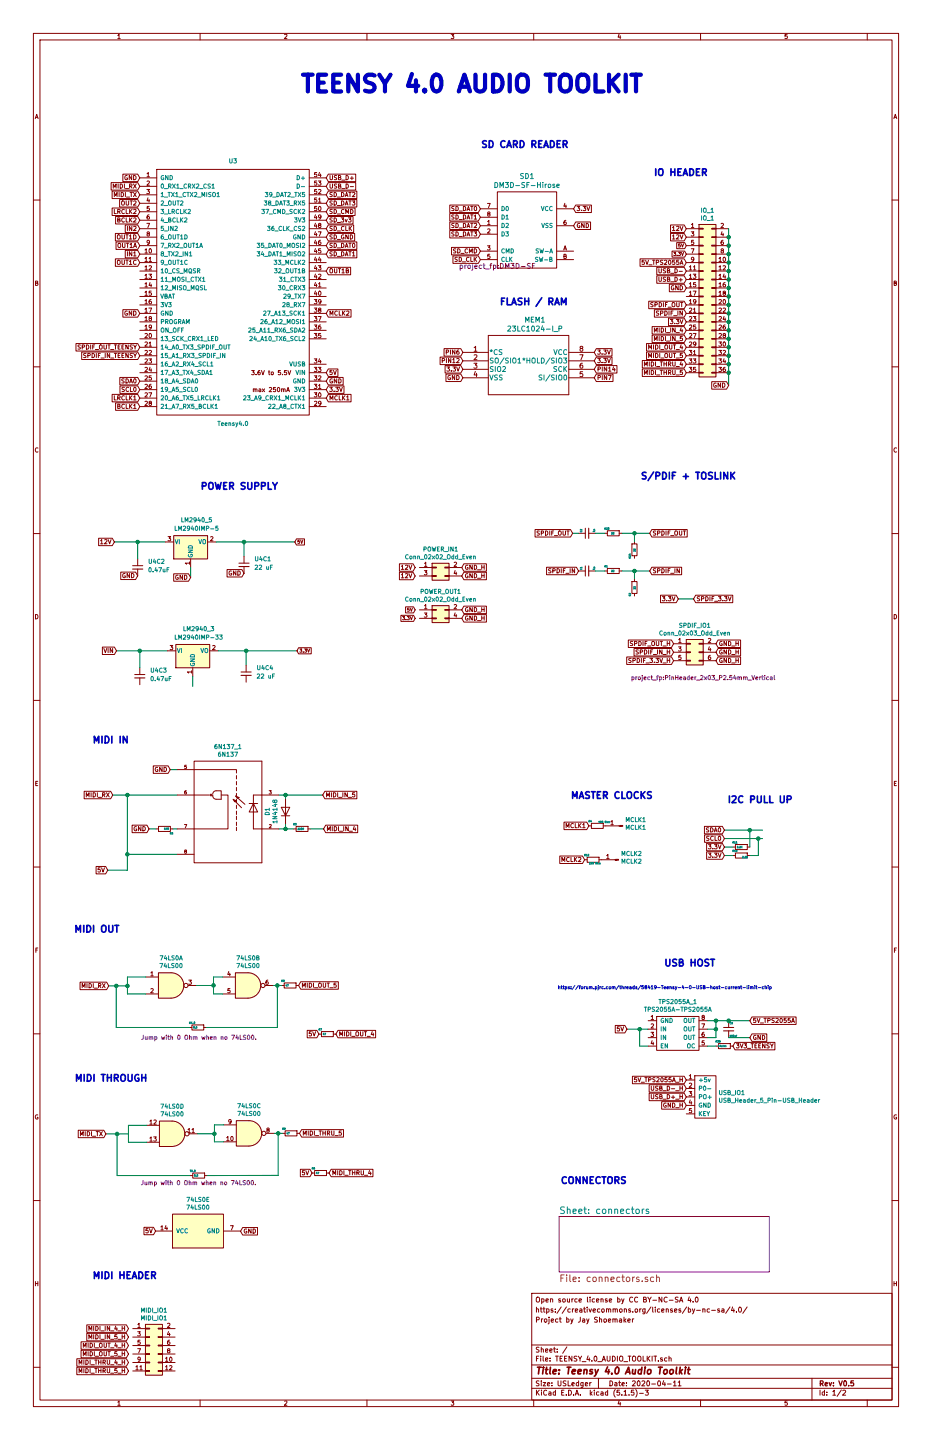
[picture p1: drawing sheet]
EESchema Schematic File Version 4
EELAYER 30 0
EELAYER END
$Descr USLedger 11000 17000 portrait
encoding utf-8
Sheet 1 2
Title "Teensy 4.0 Audio Toolkit"
Date "2020-04-11"
Rev "V0.5"
Comp ""
Comment1 ""
Comment2 "Project by Jay Shoemaker"
Comment3 "https://creativecommons.org/licenses/by-nc-sa/4.0/"
Comment4 "Open source license by CC BY-NC-SA 4.0"
$EndDescr
$Comp
L 2020-04-10_11-56-10:23LC1024-I_P MEM1
U 1 1
P 4713 4160
F 0 "MEM1" H 6313 4547 60  0000 C CNN
F 1 "23LC1024-I_P" H 6313 4441 60  0000 C CNN
F 2 "project_fp:23LC1024" H 6313 4400 60  0001 C CNN
F 3 "" H 4713 4160 60  0000 C CNN
	1    4713 4160
	1    0    0    -1  
$EndComp
Text GLabel 5463 4260 0    50   Input ~ 0
PIN12
Text GLabel 7013 4360 2    50   Input ~ 0
PIN14
Text GLabel 7013 4460 2    50   Input ~ 0
PIN7
Text GLabel 7013 4160 2    50   Input ~ 0
3.3V
Text GLabel 5463 4160 0    50   Input ~ 0
PIN6
Text GLabel 5463 4460 0    50   Input ~ 0
GND
Text GLabel 7013 4260 2    50   Input ~ 0
3.3V
Text GLabel 5463 4360 0    50   Input ~ 0
3.3V
Text GLabel 3480 6398 2    39   Input ~ 0
5V
Wire Wire Line
	3480 6398 2880 6398
Text Notes 3290 5795 2    79   ~ 16
POWER SUPPLY
$Comp
L Regulator_Linear:NCP1117-12_SOT223 LM2940_5
U 1 1
P 2250 6398
AR Path="/5D0C67E0" Ref="LM2940_5"  Part="1" 
AR Path="/5CC25A65/5D0C67E0" Ref="U?"  Part="1" 
F 0 "LM2940_5" H 2320 6658 50  0000 C CNN
F 1 "LM2940IMP-5" H 2320 6558 50  0000 C CNN
F 2 "Package_TO_SOT_SMD:SOT-223" H 2250 6598 50  0001 C CNN
F 3 "http://www.onsemi.com/pub_link/Collateral/NCP1117-D.PDF" H 2350 6148 50  0001 C CNN
	1    2250 6398
	1    0    0    -1  
$EndComp
Wire Wire Line
	2250 6698 2250 6818
$Comp
L Device:C_Small U4C2
U 1 1
P 1625 6698
AR Path="/5D0C67F6" Ref="U4C2"  Part="1" 
AR Path="/5CC25A65/5D0C67F6" Ref="U4C?"  Part="1" 
F 0 "U4C2" H 1745 6768 50  0000 L CNN
F 1 "0.47uF" H 1745 6668 50  0000 L CNN
F 2 "Capacitor_SMD:C_0603_1608Metric" H 1625 6698 50  0001 C CNN
F 3 "~" H 1625 6698 50  0001 C CNN
	1    1625 6698
	1    0    0    -1  
$EndComp
$Comp
L Device:C_Small U4C1
U 1 1
P 2880 6668
AR Path="/5D0C67FD" Ref="U4C1"  Part="1" 
AR Path="/5CC25A65/5D0C67FD" Ref="U4C?"  Part="1" 
F 0 "U4C1" H 3000 6738 50  0000 L CNN
F 1 "22 uF" H 3000 6638 50  0000 L CNN
F 2 "Capacitor_SMD:C_0603_1608Metric" H 2880 6668 50  0001 C CNN
F 3 "~" H 2880 6668 50  0001 C CNN
	1    2880 6668
	1    0    0    -1  
$EndComp
Wire Wire Line
	1625 6598 1625 6398
Wire Wire Line
	1350 6398 1625 6398
Wire Wire Line
	1625 6398 1950 6398
Wire Wire Line
	2880 6568 2880 6398
Connection ~ 2880 6398
Wire Wire Line
	2880 6398 2550 6398
Text GLabel 5670 2565 0    50   Input ~ 0
SD_DAT1
Text GLabel 5670 2465 0    50   Input ~ 0
SD_DAT0
Text GLabel 5670 3065 0    50   Input ~ 0
SD_CLK
Text GLabel 5670 2965 0    50   Input ~ 0
SD_CMD
Text GLabel 5670 2765 0    50   Input ~ 0
SD_DAT3
Text GLabel 5670 2665 0    50   Input ~ 0
SD_DAT2
$Comp
L teensy:Teensy4.0 U3
U 1 1
P 2750 3450
F 0 "U3" H 2750 5000 50  0000 C CNN
F 1 "Teensy4.0" H 2750 1900 50  0000 C CNN
F 2 "project_fp:Teensy40_SMT_Audio_Kit_2" H 2350 3650 50  0001 C CNN
F 3 "" H 2350 3650 50  0001 C CNN
	1    2750 3450
	1    0    0    -1  
$EndComp
Text GLabel 1650 4800 0    50   Input ~ 0
BCLK1
Text GLabel 1650 4700 0    50   Input ~ 0
LRCLK1
Text GLabel 3850 4700 2    50   Input ~ 0
MCLK1
Text GLabel 1650 2700 0    50   Input ~ 0
IN2
Text GLabel 1650 2400 0    50   Input ~ 0
OUT2
Text GLabel 1650 2600 0    50   Input ~ 0
BCLK2
Text GLabel 1650 2500 0    50   Input ~ 0
LRCLK2
Text GLabel 1650 4100 0    50   Input ~ 0
SPDIF_OUT_TEENSY
Text GLabel 1650 4200 0    50   Input ~ 0
SPDIF_IN_TEENSY
Text GLabel 3850 3700 2    50   Input ~ 0
MCLK2
Text GLabel 3850 3000 2    50   Input ~ 0
SD_DAT1
Text GLabel 3850 2900 2    50   Input ~ 0
SD_DAT0
Text GLabel 3850 2700 2    50   Input ~ 0
SD_CLK
Text GLabel 3850 2500 2    50   Input ~ 0
SD_CMD
Text GLabel 3850 2400 2    50   Input ~ 0
SD_DAT3
Text GLabel 3850 2300 2    50   Input ~ 0
SD_DAT2
Text GLabel 7400 12150 0    50   Input ~ 0
5V
$Comp
L Device:R_Small R38
U 1 1
P 8550 12350
F 0 "R38" V 8495 12245 20  0000 L CNN
F 1 "44ohm" V 8548 12272 20  0000 L CNN
F 2 "Resistor_SMD:R_0603_1608Metric_Pad1.05x0.95mm_HandSolder" H 8550 12350 50  0001 C CNN
F 3 "~" H 8550 12350 50  0001 C CNN
F 4 "SM0603_Resistor" V 8600 12355 20  0001 C CNN "Package / Case"
	1    8550 12350
	0    1    1    0   
$EndComp
$Comp
L Device:C_Small C9
U 1 1
P 8600 12150
F 0 "C9" H 8610 12220 20  0000 L CNN
F 1 "100uf" H 8610 12070 20  0000 L CNN
F 2 "Capacitor_SMD:C_0603_1608Metric_Pad1.05x0.95mm_HandSolder" H 8600 12150 50  0001 C CNN
F 3 "~" H 8600 12150 50  0001 C CNN
	1    8600 12150
	1    0    0    -1  
$EndComp
Text GLabel 3850 4400 2    50   Input ~ 0
5V
Text GLabel 8650 12350 2    50   Input ~ 0
3V3_TEENSY
Text GLabel 3850 2100 2    50   Input ~ 0
USB_D+
Text GLabel 3850 2200 2    50   Input ~ 0
USB_D-
Connection ~ 1625 6398
Text GLabel 3850 2600 2    50   Input ~ 0
SD_3v3
Text GLabel 3850 2800 2    50   Input ~ 0
SD_GND
Text GLabel 6770 2665 2    50   Input ~ 0
GND
Text GLabel 6770 2465 2    50   Input ~ 0
3.3V
$Comp
L Device:R_Small R24
U 1 1
P 7488 6491
F 0 "R24" V 7433 6386 20  0000 L CNN
F 1 "22" V 7488 6466 20  0000 L CNN
F 2 "Resistor_SMD:R_0603_1608Metric_Pad1.05x0.95mm_HandSolder" H 7488 6491 50  0001 C CNN
F 3 "~" H 7488 6491 50  0001 C CNN
F 4 "SM0603_Resistor" V 7538 6496 20  0001 C CNN "Package / Case"
	1    7488 6491
	1    0    0    -1  
$EndComp
Text GLabel 1650 2900 0    50   Input ~ 0
OUT1A
Text GLabel 3850 3200 2    50   Input ~ 0
OUT1B
Text GLabel 1650 3100 0    50   Input ~ 0
OUT1C
Text GLabel 1650 2800 0    50   Input ~ 0
OUT1D
Text GLabel 1350 6398 0    50   Input ~ 0
12V
Text GLabel 6828 6741 0    50   Input ~ 0
SPDIF_IN
$Comp
L Device:R_Small R1
U 1 1
P 7238 6741
F 0 "R1" V 7183 6636 20  0000 L CNN
F 1 "22" V 7238 6716 20  0000 L CNN
F 2 "Resistor_SMD:R_0603_1608Metric_Pad1.05x0.95mm_HandSolder" H 7238 6741 50  0001 C CNN
F 3 "~" H 7238 6741 50  0001 C CNN
F 4 "SM0603_Resistor" V 7288 6746 20  0001 C CNN "Package / Case"
	1    7238 6741
	0    1    1    0   
$EndComp
$Comp
L Device:R_Small R2
U 1 1
P 7488 6936
F 0 "R2" V 7433 6831 20  0000 L CNN
F 1 "22" V 7488 6911 20  0000 L CNN
F 2 "Resistor_SMD:R_0603_1608Metric_Pad1.05x0.95mm_HandSolder" H 7488 6936 50  0001 C CNN
F 3 "~" H 7488 6936 50  0001 C CNN
F 4 "SM0603_Resistor" V 7538 6941 20  0001 C CNN "Package / Case"
	1    7488 6936
	1    0    0    -1  
$EndComp
Wire Wire Line
	7028 6741 7138 6741
Wire Wire Line
	7338 6741 7488 6741
Wire Wire Line
	7488 6741 7488 6836
Connection ~ 7488 6741
Wire Wire Line
	7488 6741 7668 6741
$Comp
L Device:C_Small C1
U 1 1
P 6928 6741
F 0 "C1" H 6938 6811 20  0000 L CNN
F 1 "1μ" H 6938 6661 20  0000 L CNN
F 2 "Capacitor_SMD:C_0603_1608Metric_Pad1.05x0.95mm_HandSolder" H 6928 6741 50  0001 C CNN
F 3 "~" H 6928 6741 50  0001 C CNN
	1    6928 6741
	0    -1   -1   0   
$EndComp
Text GLabel 3850 4600 2    50   Input ~ 0
3.3V
Text Notes 7555 5674 0    79   ~ 16
S/PDIF + TOSLINK
Text Notes 7832 11423 0    79   ~ 16
USB HOST
Text Notes 5671 1760 0    79   ~ 16
SD CARD READER
Text Notes 5891 3617 0    79   ~ 16
FLASH / RAM
Text GLabel 3505 7683 2    39   Input ~ 0
3.3V
Wire Wire Line
	3505 7683 2905 7683
$Comp
L Regulator_Linear:NCP1117-12_SOT223 LM2940_3
U 1 1
P 2275 7683
AR Path="/5E9399C6" Ref="LM2940_3"  Part="1" 
AR Path="/5CC25A65/5E9399C6" Ref="U?"  Part="1" 
F 0 "LM2940_3" H 2345 7943 50  0000 C CNN
F 1 "LM2940IMP-33" H 2345 7843 50  0000 C CNN
F 2 "Package_TO_SOT_SMD:SOT-223" H 2275 7883 50  0001 C CNN
F 3 "http://www.onsemi.com/pub_link/Collateral/NCP1117-D.PDF" H 2375 7433 50  0001 C CNN
	1    2275 7683
	1    0    0    -1  
$EndComp
Wire Wire Line
	2275 7983 2275 8103
$Comp
L Device:C_Small U4C3
U 1 1
P 1650 7983
AR Path="/5E9399D3" Ref="U4C3"  Part="1" 
AR Path="/5CC25A65/5E9399D3" Ref="U4C?"  Part="1" 
F 0 "U4C3" H 1770 8053 50  0000 L CNN
F 1 "0.47uF" H 1770 7953 50  0000 L CNN
F 2 "Capacitor_SMD:C_0603_1608Metric" H 1650 7983 50  0001 C CNN
F 3 "~" H 1650 7983 50  0001 C CNN
	1    1650 7983
	1    0    0    -1  
$EndComp
$Comp
L Device:C_Small U4C4
U 1 1
P 2905 7953
AR Path="/5E9399D9" Ref="U4C4"  Part="1" 
AR Path="/5CC25A65/5E9399D9" Ref="U4C?"  Part="1" 
F 0 "U4C4" H 3025 8023 50  0000 L CNN
F 1 "22 uF" H 3025 7923 50  0000 L CNN
F 2 "Capacitor_SMD:C_0603_1608Metric" H 2905 7953 50  0001 C CNN
F 3 "~" H 2905 7953 50  0001 C CNN
	1    2905 7953
	1    0    0    -1  
$EndComp
Wire Wire Line
	1650 7883 1650 7683
Wire Wire Line
	1375 7683 1650 7683
Wire Wire Line
	1650 7683 1975 7683
Wire Wire Line
	2905 7853 2905 7683
Connection ~ 2905 7683
Wire Wire Line
	2905 7683 2575 7683
Connection ~ 1650 7683
Text GLabel 1375 7683 0    50   Input ~ 0
VIN
$Comp
L Device:C_Small C2
U 1 1
P 6928 6296
F 0 "C2" H 6938 6366 20  0000 L CNN
F 1 "1μ" H 6938 6216 20  0000 L CNN
F 2 "Capacitor_SMD:C_0603_1608Metric_Pad1.05x0.95mm_HandSolder" H 6928 6296 50  0001 C CNN
F 3 "~" H 6928 6296 50  0001 C CNN
	1    6928 6296
	0    -1   -1   0   
$EndComp
Wire Wire Line
	7488 6296 7488 6391
Wire Wire Line
	7338 6296 7488 6296
Wire Wire Line
	7028 6296 7138 6296
Wire Wire Line
	6758 6296 6828 6296
$Comp
L Device:R_Small R23
U 1 1
P 7238 6296
F 0 "R23" V 7183 6191 20  0000 L CNN
F 1 "22" V 7238 6271 20  0000 L CNN
F 2 "Resistor_SMD:R_0603_1608Metric_Pad1.05x0.95mm_HandSolder" H 7238 6296 50  0001 C CNN
F 3 "~" H 7238 6296 50  0001 C CNN
F 4 "SM0603_Resistor" V 7288 6301 20  0001 C CNN "Package / Case"
	1    7238 6296
	0    1    1    0   
$EndComp
Text GLabel 6758 6296 0    50   Input ~ 0
SPDIF_OUT
$Comp
L Connector_Generic:Conn_02x03_Odd_Even SPDIF_IO1
U 1 1
P 8150 7700
F 0 "SPDIF_IO1" H 8200 8017 50  0000 C CNN
F 1 "Conn_02x03_Odd_Even" H 8200 7926 50  0000 C CNN
F 2 "project_fp:PinHeader_2x03_P2.54mm_Vertical" H 8300 7400 50  0000 C CNN
F 3 "~" H 8150 7700 50  0001 C CNN
	1    8150 7700
	1    0    0    -1  
$EndComp
Text GLabel 8006 7071 0    50   Input ~ 0
3.3V
Text GLabel 8100 3300 0    50   Input ~ 0
USB_D+
Text GLabel 8100 3200 0    50   Input ~ 0
USB_D-
Text GLabel 8100 3700 0    50   Input ~ 0
SPDIF_IN
Text GLabel 8100 3600 0    50   Input ~ 0
SPDIF_OUT
Text GLabel 8100 3800 0    50   Input ~ 0
3.3V
Text GLabel 8100 3400 0    50   Input ~ 0
GND
Text GLabel 8100 3900 0    50   Input ~ 0
MIDI_IN_4
Text GLabel 8100 4000 0    50   Input ~ 0
MIDI_IN_5
Text GLabel 8100 4100 0    50   Input ~ 0
MIDI_OUT_4
Text GLabel 8100 4200 0    50   Input ~ 0
MIDI_OUT_5
Text GLabel 8100 4300 0    50   Input ~ 0
MIDI_THRU_4
Text GLabel 8100 4400 0    50   Input ~ 0
MIDI_THRU_5
Text GLabel 1650 2200 0    50   Input ~ 0
MIDI_RX
Text GLabel 1650 2300 0    50   Input ~ 0
MIDI_TX
Text GLabel 3850 4500 2    50   Input ~ 0
GND
Text GLabel 1650 2100 0    50   Input ~ 0
GND
Text Notes 1749 12783 2    79   ~ 16
MIDI THROUGH
Connection ~ 1382 13387
Wire Wire Line
	1250 13387 1382 13387
Wire Wire Line
	1382 13387 1514 13387
Wire Wire Line
	3283 13380 3335 13380
Connection ~ 3283 13380
Wire Wire Line
	1382 13878 1382 13387
Wire Wire Line
	2245 13878 1382 13878
Wire Wire Line
	3283 13876 2445 13878
Wire Wire Line
	3283 13380 3283 13876
$Comp
L Device:R_Small TX_0
U 1 1
P 2345 13878
F 0 "TX_0" V 2290 13773 20  0000 L CNN
F 1 "0.0" V 2345 13823 20  0000 L CNN
F 2 "Resistor_SMD:R_0603_1608Metric_Pad1.05x0.95mm_HandSolder" H 2345 13878 50  0001 C CNN
F 3 "~" H 2345 13878 50  0001 C CNN
F 4 "SM0603_Resistor" V 2395 13883 20  0001 C CNN "Package / Case"
F 5 "Jump with 0 Ohm when no 74LS00." V 2430 13877 50  0000 C CNN "Note"
	1    2345 13878
	0    1    1    0   
$EndComp
Wire Wire Line
	3239 13380 3283 13380
Wire Wire Line
	3370 9786 3465 9786
Connection ~ 3370 9786
Wire Wire Line
	3370 9731 3370 9786
Connection ~ 3370 9386
Wire Wire Line
	3370 9386 3370 9431
Wire Wire Line
	3291 9786 3370 9786
Wire Wire Line
	3291 9386 3370 9386
Connection ~ 1503 9386
Wire Wire Line
	1503 9386 1331 9386
Text GLabel 1331 9386 0    50   Input ~ 0
MIDI_RX
Wire Wire Line
	1516 13485 1732 13485
Wire Wire Line
	1516 13285 1732 13285
Wire Wire Line
	1516 13485 1516 13285
Wire Wire Line
	2531 13385 2531 13280
Connection ~ 2531 13385
Wire Wire Line
	2332 13385 2531 13385
Wire Wire Line
	2531 13280 2639 13280
Wire Wire Line
	2531 13480 2531 13385
Wire Wire Line
	2531 13480 2639 13480
$Comp
L Device:R_Small R8
U 1 1
P 3435 13380
F 0 "R8" V 3380 13275 20  0000 L CNN
F 1 "47" V 3435 13325 20  0000 L CNN
F 2 "Resistor_SMD:R_0603_1608Metric_Pad1.05x0.95mm_HandSolder" H 3435 13380 50  0001 C CNN
F 3 "~" H 3435 13380 50  0001 C CNN
F 4 "SM0603_Resistor" V 3485 13385 20  0001 C CNN "Package / Case"
	1    3435 13380
	0    1    1    0   
$EndComp
Text GLabel 3683 13848 0    50   Input ~ 0
5V
$Comp
L Device:R_Small R6
U 1 1
P 3783 13848
F 0 "R6" V 3728 13743 20  0000 L CNN
F 1 "47" V 3783 13793 20  0000 L CNN
F 2 "Resistor_SMD:R_0603_1608Metric_Pad1.05x0.95mm_HandSolder" H 3783 13848 50  0001 C CNN
F 3 "~" H 3783 13848 50  0001 C CNN
F 4 "SM0603_Resistor" V 3833 13853 20  0001 C CNN "Package / Case"
	1    3783 13848
	0    1    1    0   
$EndComp
Text GLabel 3535 13380 2    50   Input ~ 0
MIDI_THRU_5
Text GLabel 3883 13848 2    50   Input ~ 0
MIDI_THRU_4
Text GLabel 3819 9786 2    50   Input ~ 0
MIDI_IN_4
Text GLabel 3809 9386 2    50   Input ~ 0
MIDI_IN_5
Wire Wire Line
	2091 9086 2009 9086
Text GLabel 2009 9086 0    50   Input ~ 0
GND
Wire Wire Line
	1841 9786 1759 9786
Wire Wire Line
	2091 9786 2041 9786
Connection ~ 1503 10086
Wire Wire Line
	1503 10273 1272 10273
Wire Wire Line
	1503 10086 1503 10273
Wire Wire Line
	1503 10086 1503 9386
Wire Wire Line
	2091 9386 1503 9386
Wire Wire Line
	2091 10086 1503 10086
Text GLabel 1250 13387 0    50   Input ~ 0
MIDI_TX
Text GLabel 1759 9786 0    50   Input ~ 0
GND
Text GLabel 1272 10273 0    50   Input ~ 0
5V
$Comp
L 74xx:74LS00 74LS0
U 4 1
P 2032 13385
F 0 "74LS0" H 2032 13710 50  0000 C CNN
F 1 "74LS00" H 2032 13619 50  0000 C CNN
F 2 "project_fp:74LS00_SOIC127P600X175-14N" H 2032 13385 50  0001 C CNN
F 3 "http://www.ti.com/lit/gpn/sn74ls00" H 2032 13385 50  0001 C CNN
	4    2032 13385
	1    0    0    -1  
$EndComp
$Comp
L 74xx:74LS00 74LS0
U 3 1
P 2939 13380
F 0 "74LS0" H 2939 13705 50  0000 C CNN
F 1 "74LS00" H 2939 13614 50  0000 C CNN
F 2 "project_fp:74LS00_SOIC127P600X175-14N" H 2939 13380 50  0001 C CNN
F 3 "http://www.ti.com/lit/gpn/sn74ls00" H 2939 13380 50  0001 C CNN
	3    2939 13380
	1    0    0    -1  
$EndComp
$Comp
L Device:R_Small R5
U 1 1
P 1941 9786
F 0 "R5" V 1886 9681 20  0000 L CNN
F 1 "1K5" V 1941 9731 20  0000 L CNN
F 2 "Resistor_SMD:R_0603_1608Metric_Pad1.05x0.95mm_HandSolder" H 1941 9786 50  0001 C CNN
F 3 "~" H 1941 9786 50  0001 C CNN
F 4 "SM0603_Resistor" V 1991 9791 20  0001 C CNN "Package / Case"
	1    1941 9786
	0    -1   -1   0   
$EndComp
$Comp
L Diode:1N4148 D1
U 1 1
P 3370 9581
F 0 "D1" H 3370 9797 50  0000 C CNN
F 1 "1N4148" H 3370 9706 50  0000 C CNN
F 2 "Diode_SMD:D_SOD-123" H 3370 9406 50  0001 C CNN
F 3 "https://assets.nexperia.com/documents/data-sheet/1N4148_1N4448.pdf" H 3370 9581 50  0001 C CNN
	1    3370 9581
	0    -1   -1   0   
$EndComp
Text Notes 1530 8790 2    79   ~ 16
MIDI IN
$Comp
L 6N137:6N137 6N137_1
U 1 1
P 2691 9586
F 0 "6N137_1" H 2691 8819 50  0000 C CNN
F 1 "6N137" H 2691 8910 50  0000 C CNN
F 2 "project_fp:DIP-8_W7.62mm_SMDSocket_SmallPads" H 2691 9586 50  0001 L BNN
F 3 "Vishay" H 2691 9586 50  0001 L BNN
	1    2691 9586
	-1   0    0    1   
$EndComp
Text Notes 1420 11023 2    79   ~ 16
MIDI OUT
Connection ~ 1372 11639
Wire Wire Line
	1372 11639 1283 11639
Wire Wire Line
	1504 11639 1504 11534
Connection ~ 1504 11639
Wire Wire Line
	1372 11639 1504 11639
Wire Wire Line
	1372 12130 1372 11639
Wire Wire Line
	2235 12130 1372 12130
Wire Wire Line
	3273 11634 3324 11634
Connection ~ 3273 11634
Wire Wire Line
	3273 12130 2435 12130
Wire Wire Line
	3273 11634 3273 12130
Wire Wire Line
	3228 11634 3273 11634
$Comp
L Device:R_Small RX_0
U 1 1
P 2335 12130
F 0 "RX_0" V 2280 12025 20  0000 L CNN
F 1 "0.0" V 2335 12075 20  0000 L CNN
F 2 "Resistor_SMD:R_0603_1608Metric_Pad1.05x0.95mm_HandSolder" H 2335 12130 50  0001 C CNN
F 3 "~" H 2335 12130 50  0001 C CNN
F 4 "SM0603_Resistor" V 2385 12135 20  0001 C CNN "Package / Case"
F 5 "Jump with 0 Ohm when no 74LS00." V 2452 12143 50  0000 C CNN "Note"
	1    2335 12130
	0    1    1    0   
$EndComp
Text GLabel 1283 11639 0    50   Input ~ 0
MIDI_RX
Wire Wire Line
	1504 11734 1720 11734
Wire Wire Line
	1504 11534 1720 11534
Text GLabel 1837 14533 0    50   Input ~ 0
5V
Wire Wire Line
	1504 11734 1504 11639
Wire Wire Line
	2520 11633 2520 11534
Connection ~ 2520 11633
Wire Wire Line
	2519 11633 2520 11633
Wire Wire Line
	2519 11634 2519 11633
Wire Wire Line
	2320 11634 2519 11634
Wire Wire Line
	2520 11534 2628 11534
Wire Wire Line
	2520 11734 2520 11633
Wire Wire Line
	2520 11734 2628 11734
Text GLabel 3764 12208 0    50   Input ~ 0
5V
Text GLabel 3524 11634 2    50   Input ~ 0
MIDI_OUT_5
Text GLabel 3964 12208 2    50   Input ~ 0
MIDI_OUT_4
$Comp
L 74xx:74LS00 74LS0
U 2 1
P 2928 11634
F 0 "74LS0" H 2928 11959 50  0000 C CNN
F 1 "74LS00" H 2928 11868 50  0000 C CNN
F 2 "project_fp:74LS00_SOIC127P600X175-14N" H 2928 11634 50  0001 C CNN
F 3 "http://www.ti.com/lit/gpn/sn74ls00" H 2928 11634 50  0001 C CNN
	2    2928 11634
	1    0    0    -1  
$EndComp
$Comp
L 74xx:74LS00 74LS0
U 1 1
P 2020 11634
F 0 "74LS0" H 2020 11959 50  0000 C CNN
F 1 "74LS00" H 2020 11868 50  0000 C CNN
F 2 "project_fp:74LS00_SOIC127P600X175-14N" H 2020 11634 50  0001 C CNN
F 3 "http://www.ti.com/lit/gpn/sn74ls00" H 2020 11634 50  0001 C CNN
	1    2020 11634
	1    0    0    -1  
$EndComp
$Comp
L Device:R_Small R7
U 1 1
P 3864 12208
F 0 "R7" V 3809 12103 20  0000 L CNN
F 1 "47" V 3864 12153 20  0000 L CNN
F 2 "Resistor_SMD:R_0603_1608Metric_Pad1.05x0.95mm_HandSolder" H 3864 12208 50  0001 C CNN
F 3 "~" H 3864 12208 50  0001 C CNN
F 4 "SM0603_Resistor" V 3914 12213 20  0001 C CNN "Package / Case"
	1    3864 12208
	0    1    1    0   
$EndComp
$Comp
L Device:R_Small R9
U 1 1
P 3424 11634
F 0 "R9" V 3369 11529 20  0000 L CNN
F 1 "47" V 3424 11579 20  0000 L CNN
F 2 "Resistor_SMD:R_0603_1608Metric_Pad1.05x0.95mm_HandSolder" H 3424 11634 50  0001 C CNN
F 3 "~" H 3424 11634 50  0001 C CNN
F 4 "SM0603_Resistor" V 3474 11639 20  0001 C CNN "Package / Case"
	1    3424 11634
	0    1    1    0   
$EndComp
$Comp
L 74xx:74LS00 74LS0
U 5 1
P 2337 14533
F 0 "74LS0" V 2704 14533 50  0000 C CNN
F 1 "74LS00" V 2613 14533 50  0000 C CNN
F 2 "project_fp:74LS00_SOIC127P600X175-14N" H 2337 14533 50  0001 C CNN
F 3 "http://www.ti.com/lit/gpn/sn74ls00" H 2337 14533 50  0001 C CNN
	5    2337 14533
	0    -1   -1   0   
$EndComp
Text GLabel 2839 14536 2    50   Input ~ 0
GND
Text Notes 7710 2091 0    79   ~ 16
IO HEADER
Text Notes 3533 1115 0    197  ~ 39
TEENSY 4.0 AUDIO TOOLKIT
Text GLabel 6900 10150 0    50   Input ~ 0
MCLK2
Text GLabel 6950 9750 0    50   Input ~ 0
MCLK1
Text GLabel 1650 3000 0    50   Input ~ 0
IN1
$Comp
L Device:R_Small R3
U 1 1
P 3565 9786
F 0 "R3" V 3510 9681 20  0000 L CNN
F 1 "220R" V 3565 9731 20  0000 L CNN
F 2 "Resistor_SMD:R_0603_1608Metric_Pad1.05x0.95mm_HandSolder" H 3565 9786 50  0001 C CNN
F 3 "~" H 3565 9786 50  0001 C CNN
F 4 "SM0603_Resistor" V 3615 9791 20  0001 C CNN "Package / Case"
	1    3565 9786
	0    1    1    0   
$EndComp
Wire Wire Line
	3370 9386 3809 9386
Wire Wire Line
	3665 9786 3819 9786
$Sheet
S 6599 14362 2482 654 
U 5E9AE31F
F0 "connectors" 79
F1 "connectors.sch" 79
$EndSheet
Text Notes 6578 11687 0    39   ~ 8
https://forum.pjrc.com/threads/58419-Teensy-4-0-USB-host-current-limit-chip
Text GLabel 8850 12050 2    50   Input ~ 0
5V_TPS2055A
Wire Wire Line
	7488 6296 7668 6296
Connection ~ 7488 6296
Wire Wire Line
	8006 7071 8186 7071
Text GLabel 7668 6741 2    50   Input ~ 0
SPDIF_IN
Text GLabel 7668 6296 2    50   Input ~ 0
SPDIF_OUT
Text GLabel 8186 7071 2    50   Input ~ 0
SPDIF_3.3V
Text GLabel 7950 7700 0    50   Input ~ 0
SPDIF_IN_H
Text GLabel 7950 7600 0    50   Input ~ 0
SPDIF_OUT_H
Text GLabel 7950 7800 0    50   Input ~ 0
SPDIF_3.3V_H
Text GLabel 8100 12950 0    50   Input ~ 0
USB_D+_H
Text GLabel 8100 12850 0    50   Input ~ 0
USB_D-_H
Text GLabel 8100 13050 0    50   Input ~ 0
GND_H
Text GLabel 8100 12750 0    50   Input ~ 0
5V_TPS2055A_H
$Comp
L Connector_Generic:Conn_02x06_Odd_Even MIDI_IO1
U 1 1
P 1767 15885
AR Path="/5EAD0136" Ref="MIDI_IO1"  Part="1" 
AR Path="/5E9AE31F/5EAD0136" Ref="J?"  Part="1" 
F 0 "MIDI_IO1" H 1817 16302 50  0000 C CNN
F 1 "MIDI_IO1" H 1817 16211 50  0000 C CNN
F 2 "project_fp:PinHeader_2x06_P2.54mm_Vertical" H 1767 15885 50  0001 C CNN
F 3 "~" H 1767 15885 50  0001 C CNN
	1    1767 15885
	1    0    0    -1  
$EndComp
Text GLabel 1517 16185 0    50   Input ~ 0
MIDI_THRU_5_H
Text GLabel 1517 16085 0    50   Input ~ 0
MIDI_THRU_4_H
Text GLabel 1517 15985 0    50   Input ~ 0
MIDI_OUT_5_H
Text GLabel 1517 15885 0    50   Input ~ 0
MIDI_OUT_4_H
Text GLabel 1517 15785 0    50   Input ~ 0
MIDI_IN_5_H
Text GLabel 1517 15685 0    50   Input ~ 0
MIDI_IN_4_H
Text Notes 1861 15113 2    79   ~ 16
MIDI HEADER
Text GLabel 4900 6700 0    50   Input ~ 0
12V
Text Notes 8579 9495 0    79   ~ 16
I2C PULL UP
Text GLabel 1650 4600 0    50   Input ~ 0
SCL0
Text GLabel 1650 4500 0    50   Input ~ 0
SDA0
Text Notes 6610 13991 0    79   ~ 16
CONNECTORS
$Comp
L Device:R_Small R4
U 1 1
P 7050 9750
F 0 "R4" V 6995 9645 20  0000 L CNN
F 1 "100 Ohm" V 7004 9763 20  0000 L CNN
F 2 "Resistor_SMD:R_0603_1608Metric_Pad1.05x0.95mm_HandSolder" H 7050 9750 50  0001 C CNN
F 3 "~" H 7050 9750 50  0001 C CNN
F 4 "SM0603_Resistor" V 7100 9755 20  0001 C CNN "Package / Case"
	1    7050 9750
	0    1    1    0   
$EndComp
$Comp
L Device:R_Small R12
U 1 1
P 7000 10150
F 0 "R12" V 6945 10045 20  0000 L CNN
F 1 "100 Ohm" V 7042 10102 20  0000 L CNN
F 2 "Resistor_SMD:R_0603_1608Metric_Pad1.05x0.95mm_HandSolder" H 7000 10150 50  0001 C CNN
F 3 "~" H 7000 10150 50  0001 C CNN
F 4 "SM0603_Resistor" V 7050 10155 20  0001 C CNN "Package / Case"
	1    7000 10150
	0    1    1    0   
$EndComp
Text GLabel 4900 6800 0    50   Input ~ 0
12V
Text GLabel 8600 4550 0    50   Input ~ 0
GND
Text GLabel 5450 6800 2    50   Input ~ 0
GND_H
Text GLabel 2880 6768 0    50   Input ~ 0
GND
Text GLabel 1625 6798 0    50   Input ~ 0
GND
Text GLabel 2250 6818 0    50   Input ~ 0
GND
$Comp
L lib_sch:lib_sch_DM3D-SF-Hirose SD1
U 1 1
P 5870 3165
F 0 "SD1" H 6220 4252 60  0000 C CNN
F 1 "DM3D-SF-Hirose" H 6220 4146 60  0000 C CNN
F 2 "project_fp:DM3D-SF" H 5870 3190 60  0000 C CNN
F 3 "" H 5870 3190 60  0000 C CNN
	1    5870 3165
	1    0    0    -1  
$EndComp
$Comp
L lib_sch:lib_sch_TPS2055A-TPS2055A TPS2055A_1
U 1 1
P 8000 12400
F 0 "TPS2055A_1" H 8000 12975 50  0000 C CNN
F 1 "TPS2055A-TPS2055A" H 8000 12884 50  0000 C CNN
F 2 "project_fp:SOIC-8_3.9x4.9mm_P1.27mm" H 8000 12850 50  0001 C CNN
F 3 "" H 8000 12850 50  0001 C CNN
	1    8000 12400
	1    0    0    -1  
$EndComp
$Comp
L lib_sch:lib_sch_USB_Header_5_Pin-USB_Header USB_IO1
U 1 1
P 8350 13200
F 0 "USB_IO1" H 8478 13501 50  0000 L CNN
F 1 "USB_Header_5_Pin-USB_Header" H 8478 13410 50  0000 L CNN
F 2 "project_fp:PinHeader_1x05_P2.54mm_Vertical" H 8350 13750 50  0001 C CNN
F 3 "" H 8350 13750 50  0001 C CNN
	1    8350 13200
	1    0    0    -1  
$EndComp
$Comp
L Connector_Generic:Conn_02x02_Odd_Even POWER_IN1
U 1 1
P 5150 6700
F 0 "POWER_IN1" H 5200 6917 50  0000 C CNN
F 1 "Conn_02x02_Odd_Even" H 5200 6826 50  0000 C CNN
F 2 "project_fp:PinHeader_2x02_P2.54mm_Vertical" H 5150 6700 50  0001 C CNN
F 3 "~" H 5150 6700 50  0001 C CNN
	1    5150 6700
	1    0    0    -1  
$EndComp
Text GLabel 5450 7200 2    50   Input ~ 0
GND_H
$Comp
L Connector_Generic:Conn_02x02_Odd_Even POWER_OUT1
U 1 1
P 5150 7200
F 0 "POWER_OUT1" H 5200 7417 50  0000 C CNN
F 1 "Conn_02x02_Odd_Even" H 5200 7326 50  0000 C CNN
F 2 "project_fp:PinHeader_2x02_P2.54mm_Vertical" H 5150 7200 50  0001 C CNN
F 3 "~" H 5150 7200 50  0001 C CNN
	1    5150 7200
	1    0    0    -1  
$EndComp
Text Notes 6729 9445 0    79   ~ 16
MASTER CLOCKS
Text GLabel 1650 3700 0    50   Input ~ 0
GND
Text GLabel 4900 7200 0    39   Input ~ 0
5V
Text GLabel 4900 7300 0    39   Input ~ 0
3.3V
Text GLabel 5450 7300 2    50   Input ~ 0
GND_H
Text GLabel 5450 6700 2    50   Input ~ 0
GND_H
Text GLabel 8450 7600 2    50   Input ~ 0
GND_H
Text GLabel 8450 7700 2    50   Input ~ 0
GND_H
Text GLabel 8450 7800 2    50   Input ~ 0
GND_H
Text GLabel 8550 10100 0    50   Input ~ 0
3.3V
Text GLabel 8550 10000 0    50   Input ~ 0
3.3V
$Comp
L Device:R_Small R10
U 1 1
P 8750 10100
F 0 "R10" V 8695 9995 20  0000 L CNN
F 1 "2.2K" V 8768 10108 20  0000 L CNN
F 2 "Resistor_SMD:R_0603_1608Metric_Pad1.05x0.95mm_HandSolder" H 8750 10100 50  0001 C CNN
F 3 "~" H 8750 10100 50  0001 C CNN
F 4 "SM0603_Resistor" V 8800 10105 20  0001 C CNN "Package / Case"
	1    8750 10100
	0    1    1    0   
$EndComp
$Comp
L Device:R_Small R11
U 1 1
P 8750 10000
F 0 "R11" V 8695 9895 20  0000 L CNN
F 1 "2.2K" V 8750 9945 20  0000 L CNN
F 2 "Resistor_SMD:R_0603_1608Metric_Pad1.05x0.95mm_HandSolder" H 8750 10000 50  0001 C CNN
F 3 "~" H 8750 10000 50  0001 C CNN
F 4 "SM0603_Resistor" V 8800 10005 20  0001 C CNN "Package / Case"
	1    8750 10000
	0    1    1    0   
$EndComp
Text GLabel 8550 9800 0    50   Input ~ 0
SDA0
Text GLabel 8550 9900 0    50   Input ~ 0
SCL0
Wire Wire Line
	8350 12050 8450 12050
Wire Wire Line
	8600 12050 8850 12050
Connection ~ 8600 12050
Wire Wire Line
	8350 12150 8450 12150
Wire Wire Line
	8450 12150 8450 12050
Connection ~ 8450 12050
Wire Wire Line
	8450 12050 8600 12050
Wire Wire Line
	8350 12250 8450 12250
Wire Wire Line
	8450 12250 8450 12150
Connection ~ 8450 12150
Wire Wire Line
	7650 12150 7550 12150
Wire Wire Line
	7550 12150 7550 12350
Wire Wire Line
	7550 12350 7650 12350
Connection ~ 7550 12150
Wire Wire Line
	7550 12150 7400 12150
Wire Wire Line
	8600 12250 8850 12250
Text GLabel 8850 12250 2    50   Input ~ 0
GND
Wire Wire Line
	8350 12350 8450 12350
Text GLabel 8100 3100 0    50   Input ~ 0
5V_TPS2055A
Wire Wire Line
	8550 9800 8850 9800
Wire Wire Line
	8550 9900 8950 9900
Wire Wire Line
	8550 10000 8650 10000
Wire Wire Line
	8850 10000 8850 9800
Connection ~ 8850 9800
Wire Wire Line
	8850 10100 8950 10100
Wire Wire Line
	8550 10100 8650 10100
Wire Wire Line
	8850 9800 9000 9800
Wire Wire Line
	8950 10100 8950 9900
Connection ~ 8950 9900
Wire Wire Line
	8950 9900 9000 9900
Text GLabel 8100 2800 0    50   Input ~ 0
12V
Text GLabel 8100 2700 0    50   Input ~ 0
12V
Text GLabel 8100 3000 0    39   Input ~ 0
3.3V
Text GLabel 8100 2900 0    39   Input ~ 0
5V
Connection ~ 8600 3000
Wire Wire Line
	8600 2900 8600 3000
Connection ~ 8600 2900
Wire Wire Line
	8600 2800 8600 2900
Wire Wire Line
	8600 2700 8600 2800
Connection ~ 8600 2800
Wire Wire Line
	8600 4400 8600 4550
Connection ~ 8600 4400
Wire Wire Line
	8600 4300 8600 4400
Connection ~ 8600 4300
Wire Wire Line
	8600 4200 8600 4300
Connection ~ 8600 4200
Wire Wire Line
	8600 4100 8600 4200
Connection ~ 8600 4100
Wire Wire Line
	8600 4000 8600 4100
Connection ~ 8600 4000
Wire Wire Line
	8600 3900 8600 4000
Connection ~ 8600 3900
Wire Wire Line
	8600 3800 8600 3900
Connection ~ 8600 3800
Wire Wire Line
	8600 3700 8600 3800
Connection ~ 8600 3700
Wire Wire Line
	8600 3600 8600 3700
Connection ~ 8600 3600
Wire Wire Line
	8600 3500 8600 3600
Connection ~ 8600 3500
Wire Wire Line
	8600 3400 8600 3500
Connection ~ 8600 3400
Wire Wire Line
	8600 3300 8600 3400
Connection ~ 8600 3300
Wire Wire Line
	8600 3200 8600 3300
Connection ~ 8600 3200
Wire Wire Line
	8600 3100 8600 3200
Wire Wire Line
	8600 3000 8600 3100
Connection ~ 8600 3100
$Comp
L Connector_Generic:Conn_02x18_Odd_Even IO_1
U 1 1
P 8300 3500
F 0 "IO_1" H 8350 4517 50  0000 C CNN
F 1 "IO_1" H 8350 4426 50  0000 C CNN
F 2 "project_fp:PinHeader_2x18_P2.54mm_Vertical" H 8300 3500 50  0001 C CNN
F 3 "~" H 8300 3500 50  0001 C CNN
	1    8300 3500
	1    0    0    -1  
$EndComp
$Comp
L Connector:Conn_01x01_Male MCLK1
U 1 1
P 7350 9750
F 0 "MCLK1" H 7322 9682 50  0000 R CNN
F 1 "MCLK1" H 7322 9773 50  0000 R CNN
F 2 "project_fp:SolderWirePad_1x01_THROUGH_SOLDER" H 7350 9750 50  0001 C CNN
F 3 "~" H 7350 9750 50  0001 C CNN
	1    7350 9750
	-1   0    0    1   
$EndComp
$Comp
L Connector:Conn_01x01_Male MCLK2
U 1 1
P 7300 10150
F 0 "MCLK2" H 7272 10082 50  0000 R CNN
F 1 "MCLK2" H 7272 10173 50  0000 R CNN
F 2 "project_fp:SolderWirePad_1x01_THROUGH_SOLDER" H 7300 10150 50  0001 C CNN
F 3 "~" H 7300 10150 50  0001 C CNN
	1    7300 10150
	-1   0    0    1   
$EndComp
$EndSCHEMATC
